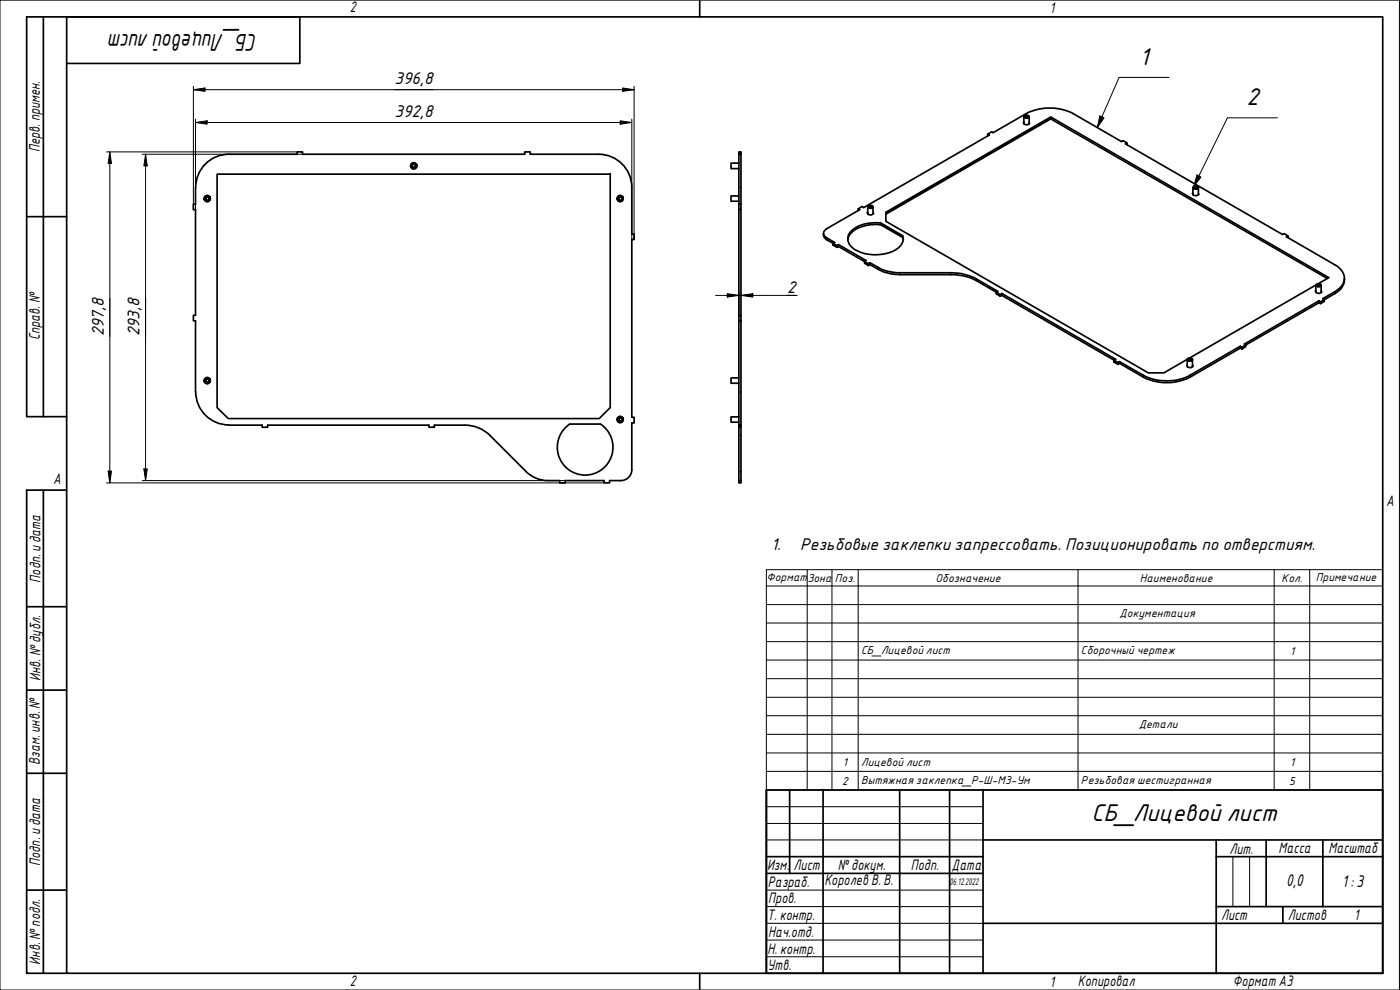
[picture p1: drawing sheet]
<svg xmlns="http://www.w3.org/2000/svg" width="420mm" height="297mm" viewBox="0 0 420 297" stroke-linecap="round" stroke-linejoin="round" font-family="sans-serif">
<g fill="none" stroke="#000" stroke-width=".51">
<path d="M307.3 36.7l.1 .6 1 .2 .6-.4-.1-.3M307.3 35v2.1M307.5 34.7l.6-.2 .7 .3a.74 .74 0 0 1-.7 .7 .74 .74 0 0 1-.8-.7zM307.7 35.2a.45 .45 0 0 1 .3-.4 .45 .45 0 0 1 .5 .3h.1a.51 .51 0 0 0-.5-.4 .51 .51 0 0 0-.5 .5l.4 .2 .5-.2M308.9 35v2.1M315.3 35.1l83.5 48.2-3.2 1.8M315.3 35.7l83 47.9M58.7 56.2v5.1h-.7v1.6h.7v31.7h-.7v1.7h.7v21.3M61.3 59.1l.9-.5 .9 .5v1l-.9 .5-.9-.5zM61.7 58.7h1l.5 .9-.5 .8h-1l-.5-.8zM65.2 52.2h117.9v70.1l-3.3 3.3h-111.3l-3.3-3.3zM123.3 49.3l.8-.5 .9 .5v1l-.9 .4-.8-.4z"/>
<path d="M123.6 48.9h1.1l.5 .9-.5 .8h-1.1l-.4-.8zM179.6 46.3h-20.5v-.7h-1.6v.7h-66.7v-.7h-1.6v.7h-20.6a9.9 9.9 0 0 0-9.9 9.9M179.7 46.3a9.9 9.9 0 0 1 9.9 9.9M185.3 59.1l.8-.5 .8 .5v1l-.8 .5-.8-.5zM185.6 58.7h1l.5 .9-.5 .8h-1l-.4-.8zM189.6 56.2v14h.7v1.7h-.7v53.3h.7v1.7h-.7v14a3.3 3.3 0 0 1-3.3 3.3M221.7 46.3v-.7h.7v.7M221.7 48.9h-2.3v1.7h2.3M221.7 58.8h-2.3v1.6h2.3M221.7 46.3h.7M221.7 46.3v15M222.4 46.3v15"/>
<path d="M296.4 40.8v-.6l1.2-.7 .5 .3 9.9-5.7a15.9 15.9 0 0 1 14.1 0l14.4 8.4 .6-.3 1.1 .6M296.4 40.2l.5 .3-37.7 21.8-.5-.3-1.1 .7v.5M338.2 43.4v-.6l-.4 .4 47.1 27.1 .5-.2 1.1 .7M358 58l.1 .6 1 .1 .7-.4-.1-.3M358 56.2v2.1M358.3 56.2l.3-.3 .7 .2a.54 .54 0 0 1-.5 .6 .54 .54 0 0 1-.5-.5zM358.3 55.9l.5-.1 .8 .3a.77 .77 0 0 1-.8 .7 .77 .77 0 0 1-.7-.7zM358.5 56.6a.45 .45 0 0 1 .3-.6 .45 .45 0 0 1 .5 .4l-.1 .2M359.7 56.2v2.2M221.7 61.3h.7v1.6h-.7zM221.7 62.9v31.7M222.4 62.9v31.7"/>
<path d="M250 73l1.2 .7v.5l-1.2-.7zM251.2 73.7l.5-.3v.6l-.5 .2M251.7 73.4l8.2 4.8-.4 .3v.5l1.1 .7v-.6l-8.9-5.1M257.6 62.7l.4 .2-9.9 5.7a1.45 1.45 0 0 0-1 1.4 1.45 1.45 0 0 0 1 1.4l2.4 1.4-.5 .2a4.6 4.6 0 0 1-2.8-2.1l-.1-.9M260.4 63.7l.1 .7 1 .1 .7-.4-.2-.3M260.4 62v2.1M260.5 61.9a.82 .82 0 0 1 .8-.3 .82 .82 0 0 1 .6 .6 .82 .82 0 0 1-.8 .3 .82 .82 0 0 1-.6-.6zM260.6 79.1l.5-.2v.5l-.5 .3M260.8 61.8h.9a.55 .55 0 0 1-.4 .6 .55 .55 0 0 1-.6-.4zM260.9 62.3l-.2-.1a.45 .45 0 0 1 .6-.4 .45 .45 0 0 1 .3 .5M261.1 78.9a14.6 14.6 0 0 0 9 2.9h15.3a16.3 16.3 0 0 1 7.6 1.9l6.5 3.7-.5 .3-6-3.5a15.3 15.3 0 0 0-7.6-1.8h-15.3a15.7 15.7 0 0 1-9-3M262 62v2.2"/>
<path d="M264.4 66.9l6.5 3.8v.5l-6.5-3.7zM264.4 66.9a9.9 9.9 0 0 0-9.7 3.4 3.8 3.8 0 0 0 2.5 4.9 12.6 12.6 0 0 0 12.7-1 3.1 3.1 0 0 0 1-3.5M264.4 67.5a11.4 11.4 0 0 0-8.7 2.2 3.1 3.1 0 0 0-1.3 2.2M265.9 64.2l49.4-28.5v-.6l-49.4 28.6v2.7l78.7 45.5h4.7l7-4.1M270.9 71.2l.2 .7M386.5 71.3v-.5l-.4 .2 14.5 8.4a4.5 4.5 0 0 1 2.6 5.4 5.4 5.4 0 0 1-2.6 2.8l-3.6 2 .4 .3a15.6 15.6 0 0 0 5.1-3.4 4.2 4.2 0 0 0 1-3M221.7 94.6h.7v1.7h-.7zM221.7 96.3v31.3M222.4 96.3v31.3M299 87.7l1.2 .7v.5l-1.2-.7zM300.2 88.4l.5-.3v.5l-.5 .3M300.7 88.1l34.1 19.7-.5 .3-33.6-19.5"/>
<path d="M394.9 87.2l.1 .7 1 .2 .7-.5-.2-.3M394.9 85.5l-37.9 21.9M394.9 85.6v2.1M395 85.4a.81 .81 0 0 1 .8-.3 .81 .81 0 0 1 .6 .7 .81 .81 0 0 1-.8 .3 .81 .81 0 0 1-.6-.7zM395.4 85.8l-.2-.1a.45 .45 0 0 1 .5-.3 .45 .45 0 0 1 .4 .4l.2-.1a.64 .64 0 0 0-.6-.4 .64 .64 0 0 0-.6 .3l.6 .4 .4-.2M395.8 90.3l.5 .2v.6l-.5-.2zM395.8 90.3l-22.4 12.9 .5 .3 21.9-12.6M396.3 90.5l1.1-.6v.5l-1.1 .7M396.5 85.6v2.1M58.7 117.6a9.9 9.9 0 0 0 10 9.9M61.3 113.7l.9-.5 .9 .5v1l-.9 .5-.9-.5zM61.7 113.3h1l.5 .9-.5 .8h-1l-.5-.8z"/>
<path d="M221.7 113.4h-2.3v1.6h2.3M334.3 108.1l1.2 .7v.5l-1.2-.7zM335.5 108.8l.5-.3v.5l-.5 .3M356.3 109.5l.1 .7 1 .1 .7-.4-.2-.3M356.3 107.9v2.1M356.4 107.7a.81 .81 0 0 1 .8-.3 .81 .81 0 0 1 .6 .7 .81 .81 0 0 1-.8 .3 .81 .81 0 0 1-.6-.7zM356.7 108.1l-.1-.1a.45 .45 0 0 1 .5-.4 .45 .45 0 0 1 .4 .5l.2-.1a.64 .64 0 0 0-.6-.5 .64 .64 0 0 0-.6 .4l.6 .4 .4-.2M357.9 107.9v2.1M372.2 104.4l-15 8.7a15.9 15.9 0 0 1-14.1 0l-7.1-4.1M372.2 103.9l-15 8.7a15.3 15.3 0 0 1-14.1 0l-7.1-4.1M372.2 104.4l.5 .3M372.7 104.2l1.2-.7v.5l-1.2 .7z"/>
<path d="M372.7 104.2l-.5-.3v.5M68.6 127.6h10.1v.6h1.6v-.6h48.4v.6h1.7v-.6h9.1M139.5 127.6a10.7 10.7 0 0 1 7.6 3.1M147.1 130.7l10.8 10.8M169.5 128.5l1.5-1.3h9.2a8.4 8.4 0 0 1 2.1 12 8.4 8.4 0 0 1-12 1.4 8.4 8.4 0 0 1-.8-12.1zM185.3 125.4l.8-.5 .8 .5v1l-.8 .5-.8-.5zM185.6 125h1l.5 .8-.5 .9h-1l-.4-.9zM221.7 127.6v.6h.7v-.6M221.7 125.1h-2.3v1.6h2.3M221.7 127.6h.7M221.7 128.2v16M222.4 128.2v16"/>
<path d="M157.9 141.5a9.3 9.3 0 0 0 6.6 2.7h3.5v.7h1.6v-.7h11.7v.7h1.6v-.7h3.4M221.7 144.2v.7h.7v-.7M221.7 144.2h.7"/>
<circle cx="62.2" cy="59.6" r=".73"/>
<circle cx="62.2" cy="59.6" r=".48"/>
<circle cx="124.2" cy="49.7" r=".73"/>
<circle cx="124.2" cy="49.7" r=".48"/>
<circle cx="186.2" cy="59.6" r=".73"/>
<circle cx="186.2" cy="59.6" r=".48"/>
<circle cx="62.2" cy="114.2" r=".73"/>
<circle cx="62.2" cy="114.2" r=".48"/>
<circle cx="186.2" cy="125.9" r=".73"/>
<circle cx="186.2" cy="125.9" r=".48"/>
</g>
<path d="M248.1 71.4v.5M263.6 80.2v.6M270.1 81.8v.6M285.4 81.8v.6M293 83.7v.5M400.6 87.6v.5M343.1 112.6v.5M357.2 112.6v.5" fill="none" stroke="#000" stroke-width=".38"/>
<path d="M20 5.1h395v286.9h-395zM210 0v5.1M210 292v5" fill="none" stroke="#000" stroke-width=".51"/>
<path d="M0 0h420v297h-420z" fill="none" stroke="#000" stroke-width=".3"/>
<g fill="none" stroke="#000" stroke-width=".51">
<path d="M230 237h185v55h-185zM237 237v25.1M247 237v55M270 237v55M285 237v55M295 237v55M230 257h65M295 252h120M365 257h50M365 252v40M380 252v20M397 252v20"/>
<path d="M230 262.1h65M295 277h120M365 272h50M385 272v5"/>
</g>
<path d="M230 242h65M230 247.1h65M230 252h65M370 257v15M375 257v15M230 267.1h65M230 272h65M230 277h65M230 282.1h65M230 287.1h65" fill="none" stroke="#000" stroke-width=".3"/>
<path d="M13 5.1v119.9M20 19h70v-13.9h-82v119.9h12M8 65h12M13 147.1v144.9M20 147.1h-12v144.9h12M8 182h12M8 207.1h12M8 232h12M8 267.1h12" fill="none" stroke="#000" stroke-width=".51"/>
<g fill="none" stroke="#000" stroke-width=".3">
<path d="M330.1 34.8l1.2 .6-2 2.9zM350.8 23.2h-14.9l-6.6 15.1M383.3 35.4h-14.9l-10.1 20.5M359.2 52.5l1.2 .6-2.1 2.8zM230 170.9h184.9v66.1h-184.9zM230 175.8h184.9M242.3 170.9v66.1M249.7 170.9v66.1M257.6 170.9v66.1M323.5 170.9v66.1M382.4 170.9v66.1M393.1 170.9v66.1"/>
<path d="M230 181.4h184.9M230 186.9h184.9M230 192.5h184.9M230 198h184.9M230 203.6h184.9M230 209.2h184.9M230 214.7h184.9M230 220.3h184.9M230 225.9h184.9M230 231.4h184.9"/>
</g>
<g fill="#000">
<path d="M330.1 34.8l1.2 .6-2 2.9z" fill-rule="evenodd"/>
<path d="M359.2 52.5l1.2 .6-2.1 2.8z" fill-rule="evenodd"/>
</g>
<g fill="none" stroke="#000" stroke-width=".3">
<path d="M58 26.9l3.5-.5v1zM58 26.9h132.3M58 25.9v37M58.7 36.8l3.5-.6v1.1zM58.7 36.8h130.9M58.7 35.7v27.2M186.1 36.2l3.5 .6-3.5 .5zM186.8 26.4l3.5 .5-3.5 .5zM189.6 35.7v36.2M190.3 25.9v46M31.9 45.6h57.3M33 45.6l.5 3.5h-1.1z"/>
<path d="M33 45.6v99.3M42.7 46.3h48.1M43.7 46.3l.5 3.5h-1zM43.7 46.3v97.9M214.8 88.6h24.5M218.2 88.1l3.5 .5-3.5 .5zM221.7 87.7v6.9M222.4 88.6l3.5-.5v1zM31.9 144.9h149.4M32.4 141.3h1.1l-.5 3.6zM42.7 144.2h126.9M43.2 140.7h1l-.5 3.5z"/>
</g>
<g fill="#000">
<path d="M58 26.9l3.5-.5v1z" fill-rule="evenodd"/>
<path d="M58.7 36.8l3.5-.6v1.1z" fill-rule="evenodd"/>
<path d="M186.1 36.2l3.5 .6-3.5 .5z" fill-rule="evenodd"/>
<path d="M186.8 26.4l3.5 .5-3.5 .5z" fill-rule="evenodd"/>
<path d="M33 45.6l.5 3.5h-1.1z" fill-rule="evenodd"/>
<path d="M43.7 46.3l.5 3.5h-1z" fill-rule="evenodd"/>
<path d="M218.2 88.1l3.5 .5-3.5 .5z" fill-rule="evenodd"/>
<path d="M222.4 88.6l3.5-.5v1z" fill-rule="evenodd"/>
<path d="M32.4 141.3h1.1l-.5 3.6z" fill-rule="evenodd"/>
<path d="M43.2 140.7h1l-.5 3.5z" fill-rule="evenodd"/>
</g>
<g font-size="7">
<text x="77.2" y="10.3" transform="rotate(180 77.2 10.3)">СБ_Лицевойлист</text>
<text x="342" y="19.5">1</text>
<text x="374.1" y="31.6">2</text>
<text x="327.5" y="246.2">СБ_Лицевой лист</text>
</g>
<g font-size="4.9">
<text x="118.4" y="25.1">396,8</text>
<text x="118.4" y="35">392,8</text>
<text x="236.2" y="87.8">2</text>
<text x="31.2" y="101" transform="rotate(-90 31.2 101)">297,8</text>
<text x="41.9" y="101" transform="rotate(-90 41.9 101)">293,8</text>
<text x="231.4" y="164.9">1.</text>
<text x="240.2" y="164.9">Резьбовые заклепки запрессовать. Позиционировать по отверстиям.</text>
<text x="386" y="265.9">0,0</text>
<text x="402.8" y="266.2">1: 3</text>
</g>
<g font-size="4.4">
<text x="105" y="3.7">2</text>
<text x="315" y="3.8">1</text>
<text x="11.9" y="45.6" transform="rotate(-90 11.9 45.6)">Перв. примен.</text>
<text x="12" y="102.2" transform="rotate(-90 12 102.2)">Справ. №</text>
<text x="16" y="145.2">A</text>
<text x="416" y="151.7">A</text>
<text x="12.2" y="174.8" transform="rotate(-90 12.2 174.8)">Подп. идата</text>
<text x="12.2" y="204.3" transform="rotate(-90 12.2 204.3)">Инв. №дубл.</text>
<text x="12" y="229.5" transform="rotate(-90 12 229.5)">Взам. инв. №</text>
<text x="369" y="256.1">Лит.</text>
<text x="383.7" y="256.1">Масса</text>
<text x="398.7" y="256.1">Масштаб</text>
<text x="12.1" y="259.8" transform="rotate(-90 12.1 259.8)">Подп. идата</text>
<text x="230.2" y="261.1">Изм.</text>
<text x="238.2" y="261.1">Лист</text>
<text x="251.5" y="261">№докум.</text>
<text x="273.4" y="261.2">Подп.</text>
<text x="285.6" y="261.2">Дата</text>
<text x="230.4" y="266.1">Разраб.</text>
<text x="247.4" y="265.7">Королев В. В.</text>
<text x="230.6" y="271.1">Пров.</text>
<text x="230.3" y="276.1">Т. контр.</text>
<text x="230.5" y="281.1">Нач.отд.</text>
<text x="366.5" y="276.1">Лист</text>
<text x="386.5" y="276.1">Листов</text>
<text x="406.4" y="276">1</text>
<text x="230.4" y="286.1">Н. контр.</text>
<text x="12.1" y="289.4" transform="rotate(-90 12.1 289.4)">Инв. №подл.</text>
<text x="230.3" y="291.1">Утв.</text>
<text x="105" y="295.9">2</text>
<text x="315" y="296.1">1</text>
<text x="323.5" y="295.8">Копировал</text>
<text x="370" y="295.8">Формат А3</text>
</g>
<g font-size="3.3">
<text x="230.1" y="174.2">Формат</text>
<text x="242.3" y="174.5">Зона</text>
<text x="250.6" y="174.5">Поз.</text>
<text x="280.8" y="174.5">Обозначение</text>
<text x="342.1" y="174.5">Наименование</text>
<text x="384.6" y="174.5">Кол.</text>
<text x="394.9" y="174.2">Примечание</text>
<text x="336" y="185">Документация</text>
<text x="258.4" y="196.1">СБ_Лицевой лист</text>
<text x="324.4" y="196.1">Сборочный чертеж</text>
<text x="387.2" y="196.5">1</text>
<text x="341.8" y="218.6">Детали</text>
<text x="253" y="229.9">1</text>
<text x="258.4" y="229.7">Лицевой лист</text>
<text x="387.2" y="229.9">1</text>
<text x="252.7" y="235.4">2</text>
<text x="258.4" y="235.1">Вытяжная заклепка_Р-Ш-М3-Ум</text>
<text x="324.4" y="235.1">Резьбовая шестигранная</text>
<text x="386.9" y="235.4">5</text>
</g>
<text font-size="2.8" x="285" y="265.5">06.12.2022</text>
</svg>
